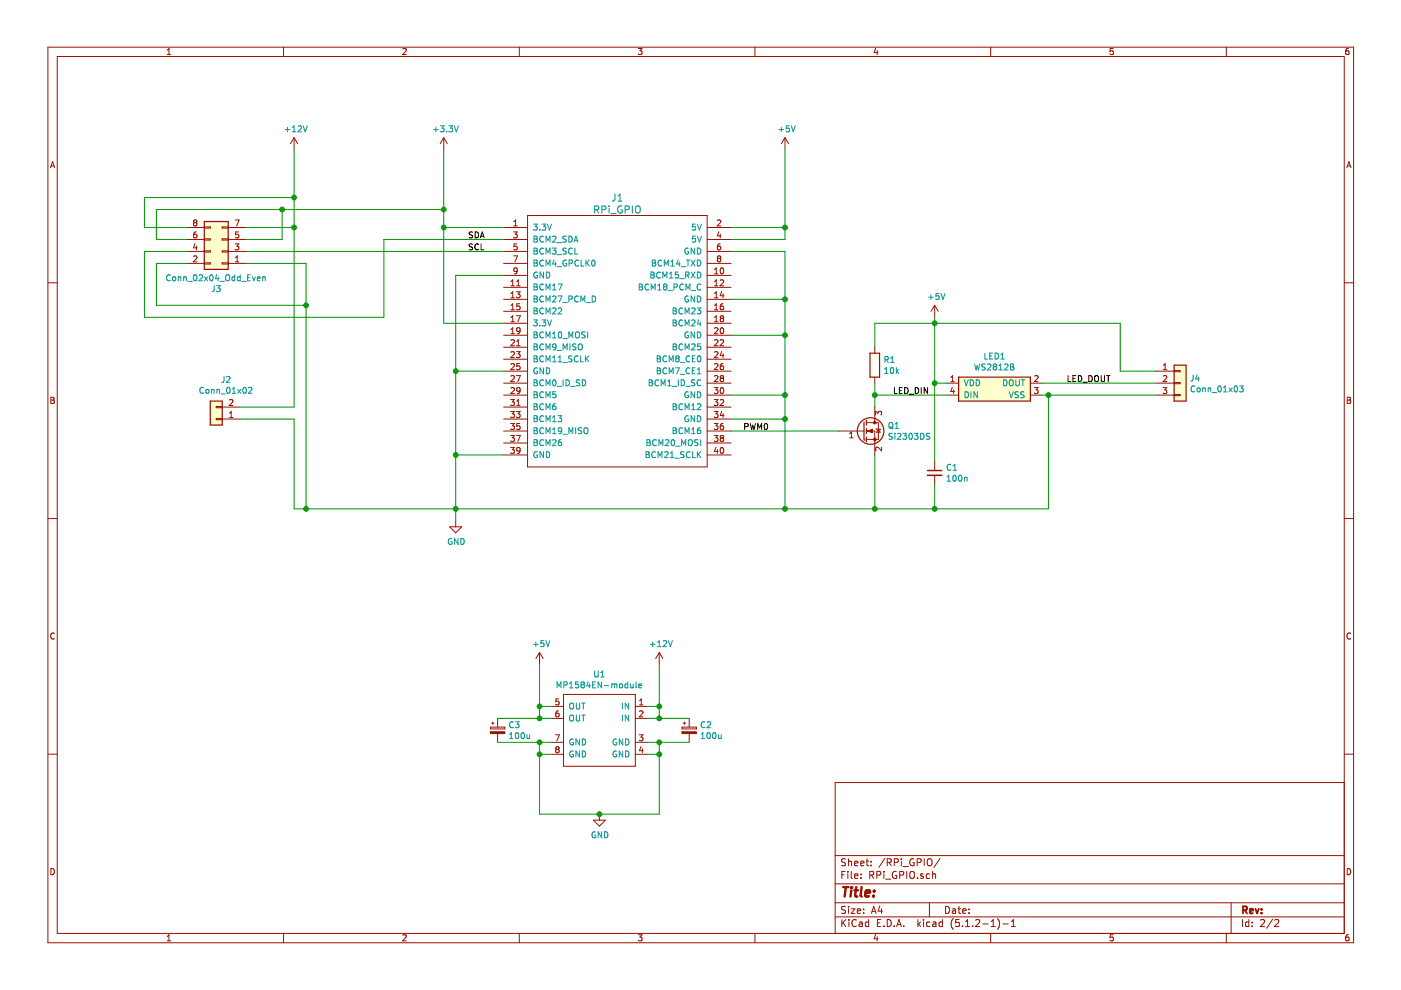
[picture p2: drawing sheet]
EESchema Schematic File Version 4
LIBS:vvmrpi-cache
EELAYER 29 0
EELAYER END
$Descr A4 11693 8268
encoding utf-8
Sheet 2 2
Title ""
Date ""
Rev ""
Comp ""
Comment1 ""
Comment2 ""
Comment3 ""
Comment4 ""
$EndDescr
$Comp
L vvmrpi-rescue:RPi_GPIO-RPi_Hat-rescue J2
U 1 1
P 4400 1900
AR Path="/5516AE26" Ref="J2"  Part="1" 
AR Path="/5515D395/5516AE26" Ref="J1"  Part="1" 
F 0 "J1" H 5150 2150 60  0000 C CNN
F 1 "RPi_GPIO" H 5150 2050 60  0000 C CNN
F 2 "RPi_Hat:Pin_Header_Straight_2x20" H 4400 1900 60  0001 C CNN
F 3 "" H 4400 1900 60  0000 C CNN
	1    4400 1900
	1    0    0    -1  
$EndComp
$Comp
L conn:Conn_02x04_Odd_Even J3
U 1 1
P 1850 2100
F 0 "J3" H 1900 2417 50  0000 C CNN
F 1 "Conn_02x04_Odd_Even" H 1900 2326 50  0000 C CNN
F 2 "Pin_Headers:Pin_Header_Straight_2x04_Pitch2.54mm" H 1850 2100 50  0001 C CNN
F 3 "~" H 1850 2100 50  0001 C CNN
	1    1850 2100
	-1   0    0    1   
$EndComp
$Comp
L power:+3.3V #PWR0101
U 1 1
P 3700 1250
F 0 "#PWR0101" H 3700 1100 50  0001 C CNN
F 1 "+3.3V" H 3715 1423 50  0000 C CNN
F 2 "" H 3700 1250 50  0001 C CNN
F 3 "" H 3700 1250 50  0001 C CNN
	1    3700 1250
	1    0    0    -1  
$EndComp
$Comp
L power:+12V #PWR0102
U 1 1
P 2450 1250
F 0 "#PWR0102" H 2450 1100 50  0001 C CNN
F 1 "+12V" H 2465 1423 50  0000 C CNN
F 2 "" H 2450 1250 50  0001 C CNN
F 3 "" H 2450 1250 50  0001 C CNN
	1    2450 1250
	1    0    0    -1  
$EndComp
$Comp
L power:GND #PWR0103
U 1 1
P 3800 4350
F 0 "#PWR0103" H 3800 4100 50  0001 C CNN
F 1 "GND" H 3805 4177 50  0000 C CNN
F 2 "" H 3800 4350 50  0001 C CNN
F 3 "" H 3800 4350 50  0001 C CNN
	1    3800 4350
	1    0    0    -1  
$EndComp
$Comp
L power:+5V #PWR0104
U 1 1
P 6550 1250
F 0 "#PWR0104" H 6550 1100 50  0001 C CNN
F 1 "+5V" H 6565 1423 50  0000 C CNN
F 2 "" H 6550 1250 50  0001 C CNN
F 3 "" H 6550 1250 50  0001 C CNN
	1    6550 1250
	1    0    0    -1  
$EndComp
Wire Wire Line
	6550 1250 6550 1900
Wire Wire Line
	6550 1900 6100 1900
Wire Wire Line
	6100 2000 6550 2000
Wire Wire Line
	6550 2000 6550 1900
Connection ~ 6550 1900
Wire Wire Line
	3700 1250 3700 1750
Wire Wire Line
	3700 1900 4200 1900
Wire Wire Line
	3800 4350 3800 4250
Wire Wire Line
	3800 2300 4200 2300
Wire Wire Line
	4200 3800 3800 3800
Connection ~ 3800 3800
Wire Wire Line
	3800 3800 3800 3100
Wire Wire Line
	4200 3100 3800 3100
Connection ~ 3800 3100
Wire Wire Line
	3800 3100 3800 2300
Wire Wire Line
	6100 2100 6550 2100
Wire Wire Line
	6550 2100 6550 2500
Wire Wire Line
	6550 4250 3800 4250
Connection ~ 3800 4250
Wire Wire Line
	3800 4250 3800 3800
Wire Wire Line
	6100 3500 6550 3500
Connection ~ 6550 3500
Wire Wire Line
	6550 3500 6550 4250
Wire Wire Line
	6100 3300 6550 3300
Connection ~ 6550 3300
Wire Wire Line
	6550 3300 6550 3500
Wire Wire Line
	6100 2800 6550 2800
Connection ~ 6550 2800
Wire Wire Line
	6550 2800 6550 3300
Wire Wire Line
	6100 2500 6550 2500
Connection ~ 6550 2500
Wire Wire Line
	6550 2500 6550 2800
Text Label 3900 2000 0    50   ~ 0
SDA
Text Label 3900 2100 0    50   ~ 0
SCL
Wire Wire Line
	2050 2100 4200 2100
Wire Wire Line
	3200 2000 3200 2650
Wire Wire Line
	3200 2650 1200 2650
Wire Wire Line
	1200 2650 1200 2100
Wire Wire Line
	1200 2100 1550 2100
Wire Wire Line
	3200 2000 4200 2000
Wire Wire Line
	2450 1250 2450 1650
Wire Wire Line
	2450 1900 2050 1900
Wire Wire Line
	1550 1900 1200 1900
Wire Wire Line
	1200 1900 1200 1650
Wire Wire Line
	1200 1650 2450 1650
Connection ~ 2450 1650
Wire Wire Line
	2450 1650 2450 1900
$Comp
L conn:Conn_01x02 J2
U 1 1
P 1800 3500
F 0 "J2" H 1718 3175 50  0000 C CNN
F 1 "Conn_01x02" H 1718 3266 50  0000 C CNN
F 2 "TerminalBlocks_Phoenix:TerminalBlock_Phoenix_PT-3.5mm_2pol" H 1800 3500 50  0001 C CNN
F 3 "~" H 1800 3500 50  0001 C CNN
	1    1800 3500
	-1   0    0    1   
$EndComp
Wire Wire Line
	2000 3400 2450 3400
Wire Wire Line
	2450 3400 2450 1900
Connection ~ 2450 1900
Wire Wire Line
	2000 3500 2450 3500
Wire Wire Line
	2450 3500 2450 4250
Wire Wire Line
	2450 4250 2550 4250
Wire Wire Line
	4200 2700 3700 2700
Wire Wire Line
	3700 2700 3700 1900
Connection ~ 3700 1900
Wire Wire Line
	1550 2000 1300 2000
Wire Wire Line
	1300 2000 1300 1750
Wire Wire Line
	1300 1750 2350 1750
Connection ~ 3700 1750
Wire Wire Line
	3700 1750 3700 1900
Wire Wire Line
	2050 2000 2350 2000
Wire Wire Line
	2350 2000 2350 1750
Connection ~ 2350 1750
Wire Wire Line
	2350 1750 3700 1750
Wire Wire Line
	1550 2200 1300 2200
Wire Wire Line
	1300 2200 1300 2550
Wire Wire Line
	1300 2550 2550 2550
Wire Wire Line
	2550 2550 2550 4250
Connection ~ 2550 4250
Wire Wire Line
	2550 4250 3800 4250
Wire Wire Line
	2550 2550 2550 2200
Wire Wire Line
	2550 2200 2050 2200
Connection ~ 2550 2550
$Comp
L dcdc-generic:MP1584EN-module U1
U 1 1
P 5000 5650
F 0 "U1" H 5000 5635 50  0000 C CNN
F 1 "MP1584EN-module" H 5000 5726 50  0000 C CNN
F 2 "dcdc-generic:MP1584mod" H 5000 5650 50  0001 C CNN
F 3 "" H 5000 5650 50  0001 C CNN
	1    5000 5650
	-1   0    0    1   
$EndComp
$Comp
L power:GND #PWR0105
U 1 1
P 5000 6800
F 0 "#PWR0105" H 5000 6550 50  0001 C CNN
F 1 "GND" H 5005 6627 50  0000 C CNN
F 2 "" H 5000 6800 50  0001 C CNN
F 3 "" H 5000 6800 50  0001 C CNN
	1    5000 6800
	1    0    0    -1  
$EndComp
Wire Wire Line
	4600 6300 4500 6300
Wire Wire Line
	4500 6300 4500 6800
Wire Wire Line
	4500 6800 5000 6800
Wire Wire Line
	4600 6200 4500 6200
Wire Wire Line
	4500 6200 4500 6300
Connection ~ 4500 6300
Wire Wire Line
	5400 6300 5500 6300
Wire Wire Line
	5500 6300 5500 6800
Wire Wire Line
	5500 6800 5000 6800
Connection ~ 5000 6800
Wire Wire Line
	5400 6200 5500 6200
Wire Wire Line
	5500 6200 5500 6300
Connection ~ 5500 6300
Wire Wire Line
	5400 6000 5500 6000
Wire Wire Line
	5500 6000 5500 5900
Wire Wire Line
	5500 5900 5400 5900
Wire Wire Line
	4600 6000 4500 6000
Wire Wire Line
	4500 6000 4500 5900
Wire Wire Line
	4500 5900 4600 5900
$Comp
L power:+12V #PWR0106
U 1 1
P 5500 5550
F 0 "#PWR0106" H 5500 5400 50  0001 C CNN
F 1 "+12V" H 5515 5723 50  0000 C CNN
F 2 "" H 5500 5550 50  0001 C CNN
F 3 "" H 5500 5550 50  0001 C CNN
	1    5500 5550
	1    0    0    -1  
$EndComp
$Comp
L power:+5V #PWR0107
U 1 1
P 4500 5550
F 0 "#PWR0107" H 4500 5400 50  0001 C CNN
F 1 "+5V" H 4515 5723 50  0000 C CNN
F 2 "" H 4500 5550 50  0001 C CNN
F 3 "" H 4500 5550 50  0001 C CNN
	1    4500 5550
	1    0    0    -1  
$EndComp
Wire Wire Line
	4500 5550 4500 5900
Connection ~ 4500 5900
Wire Wire Line
	5500 5550 5500 5900
Connection ~ 5500 5900
Text Label 6200 3600 0    50   ~ 0
PWM0
$Comp
L Worldsemi:WS2812B LED1
U 1 1
P 8300 3200
F 0 "LED1" H 8300 3425 50  0000 C CNN
F 1 "WS2812B" H 8300 3334 50  0000 C CNN
F 2 "LEDs:LED_WS2812B-PLCC4" H 8300 2900 50  0001 C CNN
F 3 "http://www.world-semi.com/uploads/soft/150522/1-150522091P5.pdf" H 8300 3150 50  0001 C CNN
	1    8300 3200
	1    0    0    -1  
$EndComp
$Comp
L Transistor_FET:BSN20 Q1
U 1 1
P 7200 3600
F 0 "Q1" H 7406 3646 50  0000 L CNN
F 1 "Si2303DS" H 7406 3555 50  0000 L CNN
F 2 "TO_SOT_Packages_SMD:SOT-23_Handsoldering" H 7400 3525 50  0001 L CIN
F 3 "http://www.diodes.com/assets/Datasheets/ds31898.pdf" H 7200 3600 50  0001 L CNN
	1    7200 3600
	1    0    0    -1  
$EndComp
$Comp
L device:R R1
U 1 1
P 7300 3050
F 0 "R1" H 7370 3096 50  0000 L CNN
F 1 "10k" H 7370 3005 50  0000 L CNN
F 2 "Resistors_SMD:R_0805_HandSoldering" V 7230 3050 50  0001 C CNN
F 3 "" H 7300 3050 50  0001 C CNN
	1    7300 3050
	1    0    0    -1  
$EndComp
Wire Wire Line
	6100 3600 7000 3600
Wire Wire Line
	7900 3300 7300 3300
Wire Wire Line
	7300 3800 7300 4250
Wire Wire Line
	7300 4250 6550 4250
Connection ~ 6550 4250
$Comp
L power:+5V #PWR0109
U 1 1
P 7800 2650
F 0 "#PWR0109" H 7800 2500 50  0001 C CNN
F 1 "+5V" H 7815 2823 50  0000 C CNN
F 2 "" H 7800 2650 50  0001 C CNN
F 3 "" H 7800 2650 50  0001 C CNN
	1    7800 2650
	1    0    0    -1  
$EndComp
Wire Wire Line
	7900 3200 7800 3200
Wire Wire Line
	7800 3200 7800 2700
Wire Wire Line
	8700 3300 8750 3300
Wire Wire Line
	8750 3300 8750 4250
Wire Wire Line
	8750 4250 7800 4250
$Comp
L conn:Conn_01x03 J4
U 1 1
P 9850 3200
F 0 "J4" H 9930 3242 50  0000 L CNN
F 1 "Conn_01x03" H 9930 3151 50  0000 L CNN
F 2 "Pin_Headers:Pin_Header_Straight_1x03_Pitch2.54mm" H 9850 3200 50  0001 C CNN
F 3 "~" H 9850 3200 50  0001 C CNN
	1    9850 3200
	1    0    0    -1  
$EndComp
Wire Wire Line
	9650 3300 8750 3300
Connection ~ 8750 3300
Wire Wire Line
	9650 3100 9350 3100
Wire Wire Line
	9350 3100 9350 2700
Wire Wire Line
	9350 2700 7800 2700
Connection ~ 7800 2700
Wire Wire Line
	8700 3200 9650 3200
$Comp
L device:C_Small C1
U 1 1
P 7800 3950
F 0 "C1" H 7892 3996 50  0000 L CNN
F 1 "100n" H 7892 3905 50  0000 L CNN
F 2 "Capacitors_SMD:C_0805_HandSoldering" H 7800 3950 50  0001 C CNN
F 3 "" H 7800 3950 50  0001 C CNN
	1    7800 3950
	1    0    0    -1  
$EndComp
Wire Wire Line
	7800 4050 7800 4250
Connection ~ 7800 4250
Wire Wire Line
	7800 4250 7300 4250
Wire Wire Line
	7800 3850 7800 3200
Connection ~ 7800 3200
Text Label 7450 3300 0    50   ~ 0
LED_DIN
Text Label 8900 3200 0    50   ~ 0
LED_DOUT
Wire Wire Line
	7300 3200 7300 3300
Connection ~ 7300 4250
Connection ~ 7300 3300
Wire Wire Line
	7300 3300 7300 3400
Wire Wire Line
	7300 2700 7800 2700
Wire Wire Line
	7300 2700 7300 2900
Wire Wire Line
	7800 2700 7800 2650
$Comp
L device:CP_Small C3
U 1 1
P 4150 6100
F 0 "C3" H 4238 6146 50  0000 L CNN
F 1 "100u" H 4238 6055 50  0000 L CNN
F 2 "Capacitors_THT:CP_Radial_D8.0mm_P3.50mm" H 4150 6100 50  0001 C CNN
F 3 "" H 4150 6100 50  0001 C CNN
	1    4150 6100
	1    0    0    -1  
$EndComp
$Comp
L device:CP_Small C2
U 1 1
P 5750 6100
F 0 "C2" H 5838 6146 50  0000 L CNN
F 1 "100u" H 5838 6055 50  0000 L CNN
F 2 "Capacitors_THT:CP_Radial_D8.0mm_P3.50mm" H 5750 6100 50  0001 C CNN
F 3 "" H 5750 6100 50  0001 C CNN
	1    5750 6100
	1    0    0    -1  
$EndComp
Wire Wire Line
	4150 6000 4500 6000
Connection ~ 4500 6000
Wire Wire Line
	4150 6200 4500 6200
Connection ~ 4500 6200
Wire Wire Line
	5500 6200 5750 6200
Connection ~ 5500 6200
Wire Wire Line
	5500 6000 5750 6000
Connection ~ 5500 6000
$EndSCHEMATC
